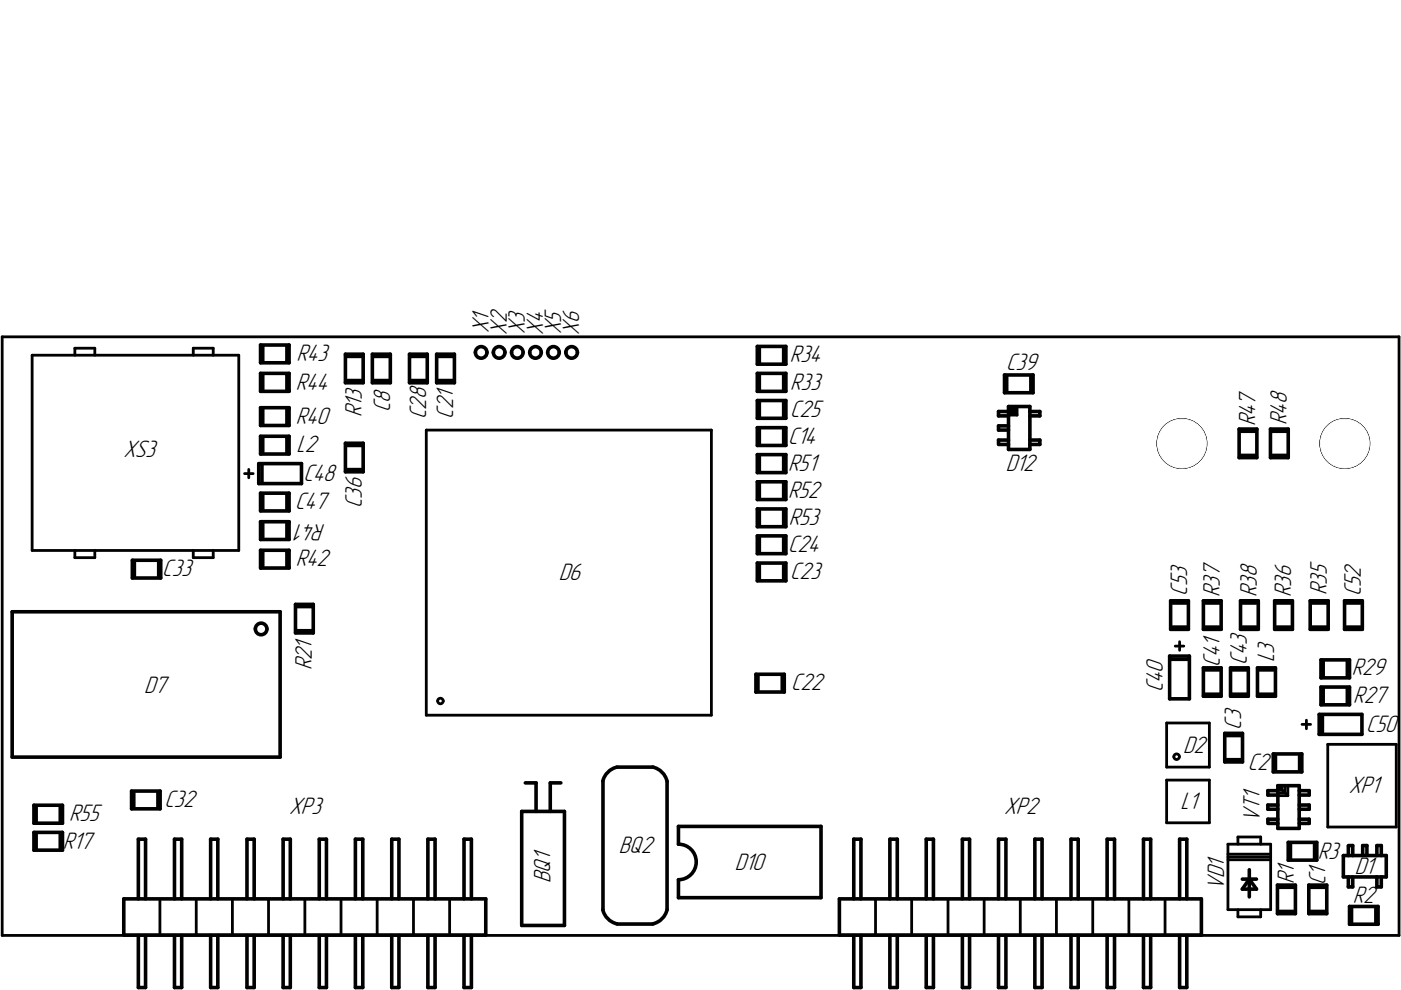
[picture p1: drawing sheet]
<svg xmlns="http://www.w3.org/2000/svg" width="297mm" height="210mm" viewBox="0 0 297 210" stroke-linecap="round" stroke-linejoin="round" font-family="sans-serif">
<path d="M.5 71.4h296.1v126.9h-296.1z" fill="none" stroke="#000" stroke-width=".59"/>
<circle cx="285.1" cy="94" r="5.3" fill="#000"/>
<circle cx="285.1" cy="94" r="5.3" fill="none" stroke="#000" stroke-width=".21"/>
<circle cx="285.1" cy="94" r="5.2" fill="#fff"/>
<circle cx="285.1" cy="94" r="5.2" fill="none" stroke="#fff" stroke-width=".21"/>
<circle cx="250.6" cy="94" r="5.3" fill="#000"/>
<circle cx="250.6" cy="94" r="5.3" fill="none" stroke="#000" stroke-width=".21"/>
<circle cx="250.6" cy="94" r="5.2" fill="#fff"/>
<circle cx="250.6" cy="94" r="5.2" fill="none" stroke="#fff" stroke-width=".21"/>
<g fill="none" stroke="#000" stroke-width=".59">
<path d="M6.8 75.3h43.8v41.4h-43.8zM15.9 75.3v-1.5h4.2v1.5M41 75.3v-1.5h4.2v1.5M52.7 99.5v1.8M90.4 91.2h60.4v60.4h-60.4zM214.4 86.2v.6h-.6M214.7 86.2v.9h-.9M215 86.5v.9h-1.2M215.3 86.2v1.5h-1.5M215.6 86.2v1.8h-1.8M15.9 116.7v1.5h4.2v-1.5M41 116.7v1.5h4.2v-1.5"/>
<path d="M51.9 100.4h1.8M249.2 137h1.8M250.1 136.1v1.8M247.3 153.3h9.1v9.3h-9.1zM276.1 153.6h1.8M277 152.7v1.8M281.5 157.8h14.5v17.5h-14.5zM247.3 165.4h9.1v9.1h-9.1zM260.3 179h9.1v13.9h-9.1zM262.5 179v-1.5h4.8v1.5M270.9 168.7h2.1M270.9 166.6l2.1 2.1"/>
<path d="M271.8 166.6v.9h-.9M272.5 166.6v1.5h-1.6M273 166.6v2.1M33.9 190.6v7.6M41.6 190.6v7.6M49.3 190.6v7.6M56.9 190.6v7.6M64.6 190.6v7.6M72.3 190.6v7.6M80 190.6v7.6M87.7 190.6v7.6M95.3 190.6v7.6"/>
<path d="M185.6 190.6v7.6M193.3 190.6v7.6M201 190.6v7.6M208.7 190.6v7.6M216.3 190.6v7.6M224 190.6v7.6M231.7 190.6v7.6M239.3 190.6v7.6M247 190.6v7.6M260.3 181.1h9.1M260.3 181.7h9.1M260.3 182.3h9.1"/>
<path d="M262.5 192.9v1.5h4.8v-1.5"/>
<circle cx="93.4" cy="148.6" r=".59"/>
<circle cx="249.5" cy="160.4" r=".59"/>
</g>
<g fill="none" stroke="#000" stroke-width=".76">
<path d="M55.2 73.2h6.1v3.7h-6.1zM55.2 79.2h6.1v3.8h-6.1zM55.7 73.4v3.2M55.7 79.5v3.2M60.8 73.4v3.2M60.8 79.5v3.2M73.2 75.1h3.8v6.1h-3.8zM73.5 75.6h3.2M78.9 75.1h3.9v6.1h-3.9zM79.3 75.6h3.1M86.8 75.1h3.8v6.1h-3.8zM87.1 75.6h3.2"/>
<path d="M92.6 75.1h3.7v6.1h-3.7zM92.9 75.6h3.2M160.6 73.4h6v3.8h-6zM160.6 79.2h6v3.8h-6zM161 73.7v3.2M161 79.5v3.2M166.2 73.7v3.2M166.2 79.5v3.2M213 79.5h6v3.8h-6zM213.4 79.8v3.2M218.6 79.8v3.2M54.9 98.3h9v4.2h-9z"/>
<path d="M55.2 86.4h6.1v3.8h-6.1zM55.2 92.5h6.1v3.8h-6.1zM55.5 98.6v3.6M55.7 86.7v3.2M55.7 92.8v3.2M60.8 86.7v3.2M60.8 92.8v3.2M73.2 94h3.8v6h-3.8zM73.5 94.4h3.2M73.5 99.6h3.2M73.5 80.7h3.2M79.3 80.7h3.1"/>
<path d="M87.1 80.7h3.2M92.9 80.7h3.2M160.6 90.7h6v3.7h-6zM160.6 84.9h6v3.8h-6zM160.6 96.4h6v3.8h-6zM161 85.2v3.2M161 91v3.1M161 96.7v3.2M166.2 85.2v3.2M166.2 91v3.1M166.2 96.7v3.2M211.9 94.2h1.9"/>
<path d="M213.8 87.2h-2.1v1h2.1M213.8 90.3h-2.1v.9h2.1M213.8 93.3h-2.1v.9M213.8 86.2h4.6v9.1h-4.6zM218.4 93.3h2.1v.9h-2.1M218.4 87.2h2.1v1h-2.1M262.7 91h3.8v6h-3.8zM263 91.4h3.2M263 96.6h3.2M269.4 91h3.7v6h-3.7zM269.7 91.4h3.1M269.7 96.6h3.1"/>
<path d="M28.1 118.8h6v3.8h-6zM28.5 119.1v3.2M33.7 119.1v3.2M55.2 104.6h6.1v3.7h-6.1zM55.2 110.6h6.1v3.8h-6.1zM55.2 116.7h6.1v3.7h-6.1zM55.7 104.9v3.1M55.7 110.9v3.2M55.7 117v3.1M60.8 104.9v3.1M60.8 110.9v3.2M60.8 117v3.1"/>
<path d="M160.6 102.2h6v3.7h-6zM160.6 107.9h6v3.8h-6zM160.6 113.6h6v3.8h-6zM160.6 119.4h6v3.7h-6zM161 102.4v3.2M161 108.2v3.2M161 113.9v3.2M161 119.7v3.2M166.2 102.4v3.2M166.2 108.2v3.2M166.2 113.9v3.2M166.2 119.7v3.2"/>
<path d="M2.6 129.7h56.8v30.8h-56.8zM62.6 128.1h3.8v6.1h-3.8zM62.9 128.6h3.2M62.9 133.7h3.2M248 139.1h4.2v9.1h-4.2zM248.2 127.4h3.8v6h-3.8zM248.3 139.8h3.6M248.5 133h3.2M248.5 127.8h3.2M255.1 127.4h3.8v6h-3.8zM255.4 133h3.2M255.4 127.8h3.2"/>
<path d="M263 127.4h3.8v6h-3.8zM263.3 133h3.2M263.3 127.8h3.2M270.3 127.4h3.7v6h-3.7zM270.5 133h3.2M270.5 127.8h3.2M277.8 127.4h3.8v6h-3.8zM278.1 133h3.2M278.1 127.8h3.2M280.1 139.9h6v3.8h-6zM285.1 127.4h3.7v6h-3.7zM285.4 133h3.1"/>
<path d="M285.4 127.8h3.1M160.3 143h6v3.7h-6zM160.7 143.3v3.1M165.9 143.3v3.1M255.1 141.6h3.8v6h-3.8zM255.4 147.2h3.2M255.4 142h3.2M259.7 155.5h3.7v6h-3.7zM260 156h3.1M260.9 141.6h3.8v6h-3.8zM261.2 147.2h3.2M261.2 142h3.2"/>
<path d="M266.6 141.6h3.8v6h-3.8zM266.9 147.2h3.2M266.9 142h3.2M270 159.9h6v3.8h-6zM279.7 151.5h9.1v4.2h-9.1zM280.1 145.7h6v3.7h-6zM280.4 151.8v3.6M280.5 140.2v3.2M280.5 146v3.1M285.7 140.2v3.2M285.7 146v3.1M7.2 170.7h6v3.8h-6z"/>
<path d="M7.2 176.5h6v3.8h-6zM7.7 171.1v3.1M7.7 176.8v3.2M12.8 171.1v3.1M12.8 176.8v3.2M27.9 167.7h6v3.8h-6zM28.4 168v3.2M33.5 168v3.2M110.6 172h9.1v24.2h-9.1zM111.4 166h2.3v6M118.9 166h-2.2v6M127.8 165.7v27.2"/>
<path d="M130.8 162.6a4 4 0 0 0-3 3.1M130.8 162.6h7.6a4 4 0 0 1 3 3.1M141.4 165.7v27.2a4 4 0 0 1-3 3M143.8 175.2h30.3v15.1h-30.3v-3.8a3.8 3.8 0 0 0 3.8-3.7 3.8 3.8 0 0 0-3.8-3.8zM260 161.1h3.1M269 174.6h1.9M270.4 160.2v3.2M270.9 167.6h-2.1v1h2.1M270.9 170.7h-2.1v.9h2.1M270.9 173.7h-2.1v.9M270.9 166.6h4.6v9h-4.6zM273.1 178.6h6.1v3.8h-6.1z"/>
<path d="M273.6 178.9v3.2M275.5 167.6h2.1v1h-2.1M275.5 173.7h2.1v.9h-2.1M275.5 170.7h2.1v.9h-2.1M275.5 160.2v3.2M278.7 178.9v3.2M285.9 179.3h.9v2.1M285.9 179.5v1.9M26.2 190.6h76.8v7.6h-76.8zM29.3 198.3v11.1h1.6v-11.1M29.3 190.6v-12.7h1.6v12.7M37 198.3v11.1h1.5v-11.1"/>
<path d="M37 190.6v-12.7h1.5v12.7M44.7 198.3v11.1h1.5v-11.1M44.7 190.6v-12.7h1.5v12.7M52.4 198.3v11.1h1.5v-11.1M52.4 190.6v-12.7h1.5v12.7M60 198.3v11.1h1.5v-11.1M60 190.6v-12.7h1.5v12.7M67.7 198.3v11.1h1.5v-11.1M67.7 190.6v-12.7h1.5v12.7M75.3 198.3v11.1h1.6v-11.1M75.3 190.6v-12.7h1.6v12.7M83.1 198.3v11.1h1.5v-11.1"/>
<path d="M83.1 190.6v-12.7h1.5v12.7M90.7 198.3v11.1h1.5v-11.1M90.7 190.6v-12.7h1.5v12.7M98.4 198.3v11.1h1.5v-11.1M98.4 190.6v-12.7h1.5v12.7M127.8 192.9a4 4 0 0 0 3 3M130.8 195.9h7.6M178 190.6h76.7v7.6h-76.7zM181 198.3v11.1h1.5v-11.1M181 190.6v-12.7h1.5v12.7M188.7 198.3v11.1h1.5v-11.1M188.7 190.6v-12.7h1.5v12.7"/>
<path d="M196.4 198.3v11.1h1.5v-11.1M196.4 190.6v-12.7h1.5v12.7M204 198.3v11.1h1.6v-11.1M204 190.6v-12.7h1.6v12.7M211.7 190.6v-12.7h1.6v12.7M211.7 198.3v11.1h1.6v-11.1M219.4 198.3v11.1h1.5v-11.1M219.4 190.6v-12.7h1.5v12.7M227.1 198.3v11.1h1.5v-11.1M227.1 190.6v-12.7h1.5v12.7M234.7 198.3v11.1h1.6v-11.1M234.7 190.6v-12.7h1.6v12.7"/>
<path d="M242.4 198.3v11.1h1.6v-11.1M242.4 190.6v-12.7h1.6v12.7M250.1 198.3v11.1h1.5v-11.1M250.1 190.6v-12.7h1.5v12.7M263.4 186.4h3M264.9 186.4l1.5 2.1h-3zM264.9 184.4v5.8M270.8 187.7h3.9v6h-3.9zM271.1 188.1h3.2M271.1 193.3h3.2M277.5 187.7h3.8v6h-3.8zM277.8 188.1h3.2"/>
<path d="M277.8 193.3h3.2M284.8 181.4h9.1v4.5h-9.1zM285.9 185.9v2.1h.9v-2.1M286.1 192.2h6.1v3.8h-6.1zM286.6 192.5v3.2M288.9 181.4v-2.1h.9v2.1M291.7 192.5v3.2M291.9 181.4v-2.1h1v2.1M291.9 185.9v2.1h1v-2.1"/>
<circle cx="102" cy="74.7" r="1.23"/>
<circle cx="105.8" cy="74.7" r="1.23"/>
<circle cx="109.7" cy="74.7" r="1.23"/>
<circle cx="113.5" cy="74.7" r="1.23"/>
<circle cx="117.3" cy="74.7" r="1.23"/>
<circle cx="121.2" cy="74.7" r="1.23"/>
<circle cx="55.4" cy="133.4" r="1.23"/>
</g>
<circle cx="285.1" cy="94" r="5.3" fill="#000"/>
<circle cx="285.1" cy="94" r="5.3" fill="none" stroke="#000" stroke-width=".21"/>
<circle cx="285.1" cy="94" r="5.2" fill="#fff"/>
<circle cx="285.1" cy="94" r="5.2" fill="none" stroke="#fff" stroke-width=".21"/>
<circle cx="250.6" cy="94" r="5.3" fill="#000"/>
<circle cx="250.6" cy="94" r="5.3" fill="none" stroke="#000" stroke-width=".21"/>
<circle cx="250.6" cy="94" r="5.2" fill="#fff"/>
<circle cx="250.6" cy="94" r="5.2" fill="none" stroke="#fff" stroke-width=".21"/>
<g font-size="5.3">
<text x="103.6" y="70.7" transform="rotate(-90 103.6 70.7)">X1</text>
<text x="107.4" y="71" transform="rotate(-90 107.4 71)">X2</text>
<text x="111.3" y="70.9" transform="rotate(-90 111.3 70.9)">X3</text>
<text x="115.1" y="71" transform="rotate(-90 115.1 71)">X4</text>
<text x="119" y="70.9" transform="rotate(-90 119 70.9)">X5</text>
<text x="122.8" y="71" transform="rotate(-90 122.8 71)">X6</text>
<text x="62.9" y="76.5">R43</text>
<text x="167.4" y="76.8">R34</text>
<text x="62.7" y="82.6">R44</text>
<text x="167.6" y="82.6">R33</text>
<text x="213.3" y="78.4">C39</text>
<text x="62.7" y="89.8">R40</text>
<text x="76.7" y="88.5" transform="rotate(-90 76.7 88.5)">R13</text>
<text x="82.8" y="87.4" transform="rotate(-90 82.8 87.4)">C8</text>
<text x="90.3" y="88.8" transform="rotate(-90 90.3 88.8)">C28</text>
<text x="96.1" y="88.8" transform="rotate(-90 96.1 88.8)">C21</text>
<text x="167.6" y="88.3">C25</text>
<text x="62.9" y="95.9">L2</text>
<text x="167.1" y="94.1">C14</text>
<text x="266.2" y="90.4" transform="rotate(-90 266.2 90.4)">R47</text>
<text x="272.8" y="90.1" transform="rotate(-90 272.8 90.1)">R48</text>
<text x="26.2" y="96.8">XS3</text>
<text x="64.3" y="101.9">C48</text>
<text x="167.1" y="99.8">R51</text>
<text x="213.2" y="99.8">D12</text>
<text x="62.6" y="108">C47</text>
<text x="76.7" y="107.7" transform="rotate(-90 76.7 107.7)">C36</text>
<text x="167.1" y="105.6">R52</text>
<text x="69" y="111" transform="rotate(180 69 111)">R41</text>
<text x="167.2" y="111.3">R53</text>
<text x="167.1" y="117.1">C24</text>
<text x="34.4" y="122.2">C33</text>
<text x="62.7" y="120.1">R42</text>
<text x="118.5" y="122.9">D6</text>
<text x="167.6" y="122.8">C23</text>
<text x="251.7" y="126.3" transform="rotate(-90 251.7 126.3)">C53</text>
<text x="258.7" y="126.6" transform="rotate(-90 258.7 126.6)">R37</text>
<text x="266.5" y="126.6" transform="rotate(-90 266.5 126.6)">R38</text>
<text x="273.8" y="126.6" transform="rotate(-90 273.8 126.6)">R36</text>
<text x="281.3" y="126.2" transform="rotate(-90 281.3 126.2)">R35</text>
<text x="288.5" y="126.4" transform="rotate(-90 288.5 126.4)">C52</text>
<text x="66.1" y="142.1" transform="rotate(-90 66.1 142.1)">R21</text>
<text x="258.7" y="141.4" transform="rotate(-90 258.7 141.4)">C41</text>
<text x="264.4" y="141" transform="rotate(-90 264.4 141)">C43</text>
<text x="270.1" y="140.3" transform="rotate(-90 270.1 140.3)">L3</text>
<text x="286.6" y="143">R29</text>
<text x="30.6" y="147">D7</text>
<text x="167.7" y="146.3">C22</text>
<text x="246.5" y="146.8" transform="rotate(-90 246.5 146.8)">C40</text>
<text x="286.9" y="149.1">R27</text>
<text x="263.2" y="154.7" transform="rotate(-90 263.2 154.7)">C3</text>
<text x="289.6" y="155.1">C50</text>
<text x="250.9" y="159.6">D2</text>
<text x="264.6" y="163.3">C2</text>
<text x="34.9" y="171.2">C32</text>
<text x="61.3" y="172.5">XP3</text>
<text x="212.9" y="172.5">XP2</text>
<text x="250.3" y="171.4">L1</text>
<text x="286" y="168.1">XP1</text>
<text x="13.3" y="179.9">R17</text>
<text x="14.6" y="174.2">R55</text>
<text x="267.1" y="174.2" transform="rotate(-90 267.1 174.2)">VT1</text>
<text x="131.2" y="180.8">BQ2</text>
<text x="155.8" y="184.4">D10</text>
<text x="279.4" y="182">R3</text>
<text x="287.2" y="185.3">D1</text>
<text x="116.8" y="187.2" transform="rotate(-90 116.8 187.2)">BQ1</text>
<text x="259.5" y="188.7" transform="rotate(-90 259.5 188.7)">VD1</text>
<text x="274.4" y="187.5" transform="rotate(-90 274.4 187.5)">R1</text>
<text x="281" y="187.7" transform="rotate(-90 281 187.7)">C1</text>
<text x="286.8" y="191.4">R2</text>
</g>
</svg>
